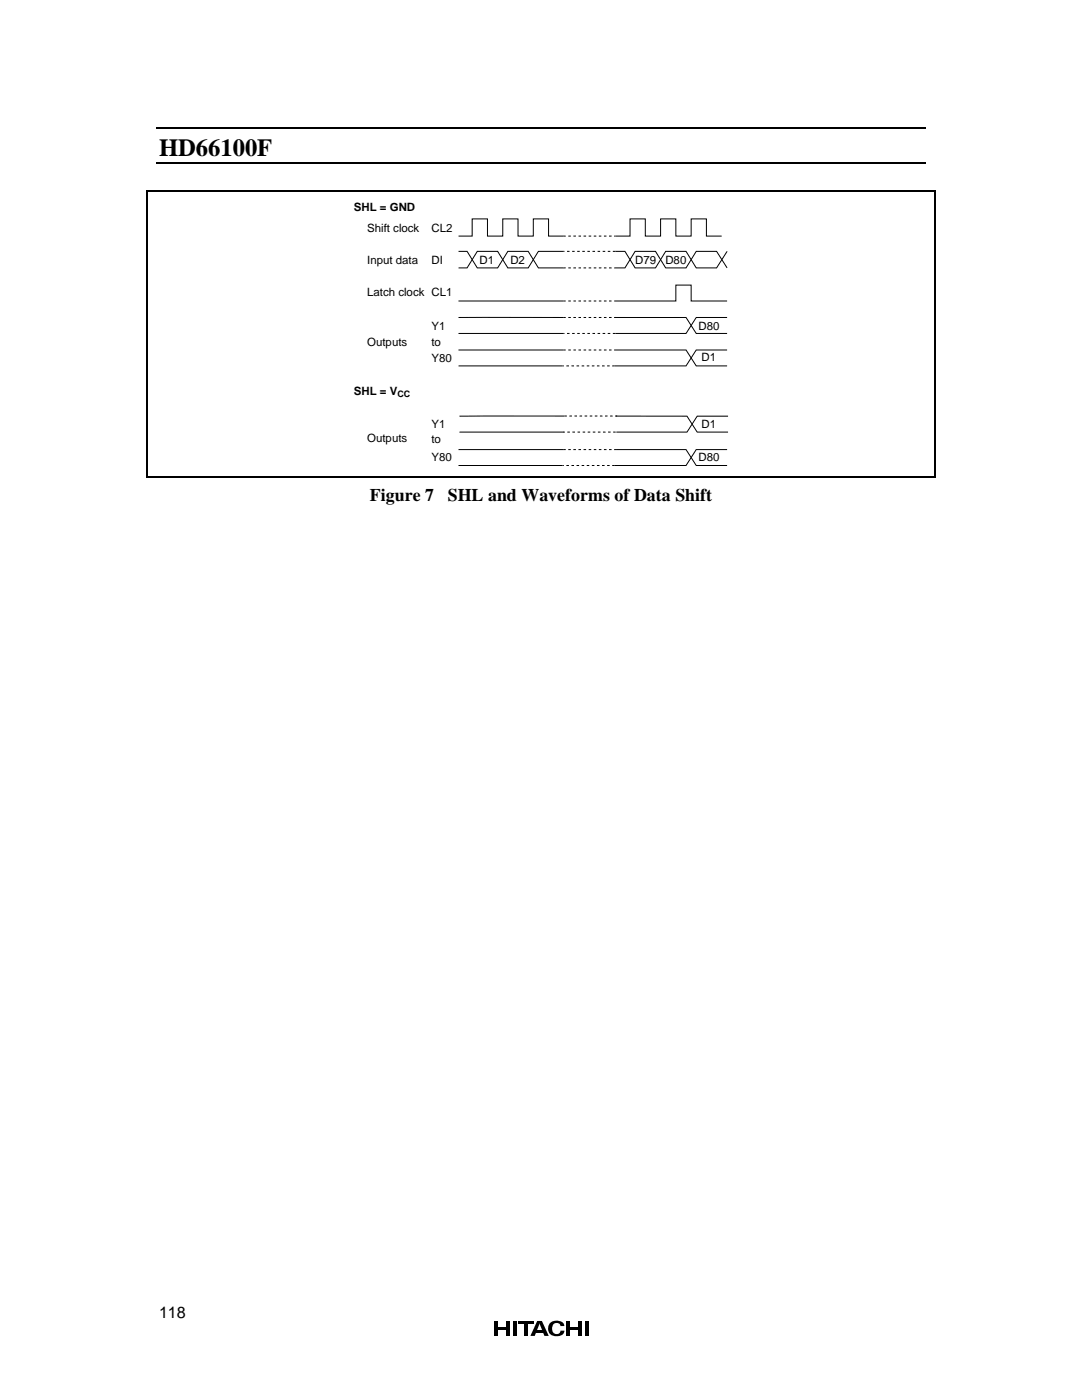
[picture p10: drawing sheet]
<svg xmlns="http://www.w3.org/2000/svg" width="216mm" height="279mm" viewBox="0 0 216 279" stroke-linecap="round" stroke-linejoin="round" font-family="sans-serif">
<path d="M29.4 38.2v56.8M29.5 38.1h156.9M31.2 25.5h153.6M31.2 32.5h153.6M186.5 38.2v56.8M29.5 95.1h156.9" fill="none" stroke="#000" stroke-width=".25"/>
<g fill="#000">
<path d="M98.7 263.6h.7v3h-.7zM99.4 264.8h1.6v.5h-1.6zM101 263.6h.7v3h-.7zM102.4 263.6h.7v3h-.7zM103.4 263.6h3.1v.5h-3.1zM104.6 263.6h.7v3h-.7zM106.9 265.5h1.5v.5h-1.5zM107.4 263.6h.7l1.4 3h-.9zM107.2 263.6h.7l-1.2 3h-.9zM109.8 264l.5-.3 .8-.1a1.39 1.39 0 0 1 1.5 1h-.8a.65 .65 0 0 0-.7-.6 1.17 1.17 0 0 0-.8 1.8 .83 .83 0 0 0 .9 .4 .83 .83 0 0 0 .6-.6h.8a1.58 1.58 0 0 1-2 1 1.56 1.56 0 0 1-.8-2.6zM113 263.6h.8v3h-.8zM113.8 264.8h1.5v.5h-1.5z"/>
<path d="M115.3 263.6h.8v3h-.8zM116.7 263.6h.7v3h-.7z"/>
</g>
<g fill="none" stroke="#000" stroke-width=".2">
<path d="M91.5 47.1h2.7v-3.4h3.1v3.4h3v-3.4h3.1v3.4h3v-3.4h3.1v3.4h2.9M91.5 50.2h1.7l2 3.3h4.1l2-3.3h4.1l2 3.3h5M112.4 50.2h-5l-2 3.3h-4.1l-2-3.3h-4.1l-2 3.3h-1.7M122.7 53.5h2l2-3.3h4.1l2 3.3h4.1l2-3.3h4.1l2.1 3.3M122.8 47.1h2.9v-3.4h3.1v3.4h3v-3.4h3.1v3.4h3v-3.4h3.1v3.4h3M122.8 50.2h1.9l2 3.3h4.1l2-3.3h4.1l2 3.3h4.1l2.1-3.3M91.5 63.4h20.9M91.5 60.1h20.9M91.5 66.5h20.9M91.5 73h20.8M91.5 69.8h20.9M122.7 60.1h12.2v-3.2h3v3.2h7.2"/>
<path d="M122.7 63.4h14.2l2 3.1h6.2M122.9 69.8h14l2 3.2h6.2M145.1 63.4h-6.2l-2 3.1h-14.1M145.1 69.8h-6.2l-2 3.2h-14.2M91.5 92.9h20.8M91.5 89.7h20.9M91.7 86.2h20.9M112.6 83l-20.9 .1M122.9 83l14.2 .1 2 3.1h6.2M122.9 89.7h14l2 3.2h6.2M145.1 89.7h-6.2l-2 3.2h-14.2M145.3 83.1h-6.2l-2 3.1h-14.1"/>
</g>
<path d="M112.4 47.1h10.4M112.4 53.5h10.3M122.8 50.2h-10.4M112.4 60.1h10.3M112.4 63.4h10.5M112.4 69.8h10.5M122.7 73h-10.4M122.8 66.5h-10.4M112.4 89.7h10.5M112.6 83h10.5M122.7 92.9h-10.4M122.9 86.2h-10.5" fill="none" stroke="#000" stroke-width=".2" stroke-dasharray=".5" stroke-linecap="butt"/>
<g fill="#000">
<path d="M29.3 37.9h.2v.3h-.2z" fill-rule="evenodd"/>
<path d="M29.3 37.9h.2v.3h-.2z" fill-rule="evenodd"/>
<path d="M186.4 37.9h.3v.3h-.3z" fill-rule="evenodd"/>
<path d="M186.4 37.9h.3v.3h-.3z" fill-rule="evenodd"/>
<path d="M29.3 95h.2v.2h-.2z" fill-rule="evenodd"/>
<path d="M29.3 95h.2v.2h-.2z" fill-rule="evenodd"/>
<path d="M186.4 95h.3v.2h-.3z" fill-rule="evenodd"/>
<path d="M186.4 95h.3v.2h-.3z" fill-rule="evenodd"/>
</g>
<text font-size="4.9" x="31.7" y="31.1">HD66100F</text>
<g font-size="3.6">
<text x="73.8" y="100.1">Figure 7</text>
<text x="89.3" y="100.1">SHL and Waveforms of Data Shift</text>
</g>
<text font-size="3.2" x="31.7" y="263.1">118</text>
<g font-size="2.3">
<text x="70.6" y="42.2">SHL = GND</text>
<text x="73.3" y="46.2">Shift clock</text>
<text x="86.1" y="46.2">CL2</text>
<text x="73.3" y="52.7">Input data</text>
<text x="86.1" y="52.7">DI</text>
<text x="95.7" y="52.7">D1</text>
<text x="101.8" y="52.7">D2</text>
<text x="126.7" y="52.7">D79</text>
<text x="132.8" y="52.7">D80</text>
<text x="73.3" y="59.1">Latch clock CL1</text>
<text x="86.1" y="65.9">Y1</text>
<text x="139.4" y="65.9">D80</text>
<text x="73.3" y="69">Outputs</text>
<text x="86.1" y="69">to</text>
<text x="86.1" y="72.3">Y80</text>
<text x="140" y="72.1">D1</text>
<text x="70.6" y="78.7">SHL = V</text>
<text x="73.3" y="88.1">Outputs</text>
<text x="86.1" y="85.3">Y1</text>
<text x="86.1" y="88.4">to</text>
<text x="140" y="85.5">D1</text>
<text x="86.1" y="91.9">Y80</text>
<text x="139.4" y="92.1">D80</text>
</g>
<text font-size="1.8" x="79.3" y="79.2">CC</text>
</svg>
